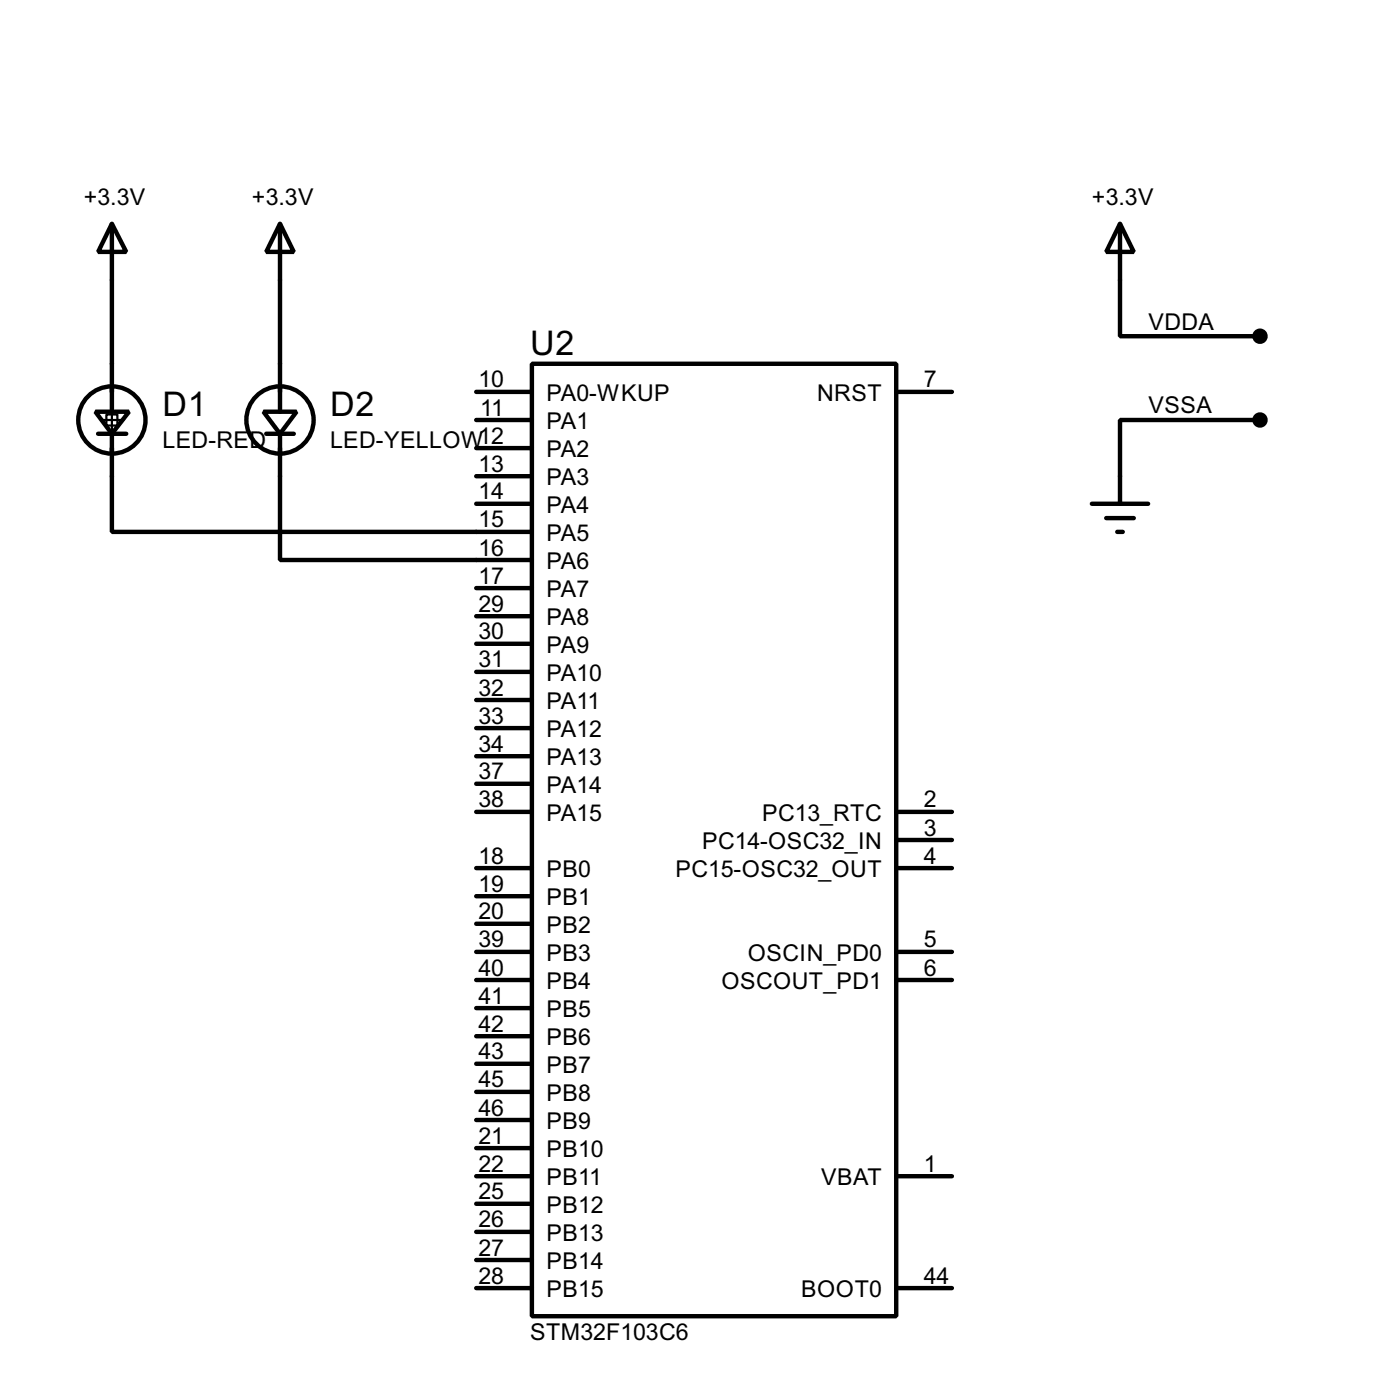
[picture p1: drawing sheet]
<svg xmlns="http://www.w3.org/2000/svg" width="127mm" height="127mm" viewBox="0 0 127 127" stroke-linecap="round" stroke-linejoin="round" font-family="sans-serif">
<g fill="none" stroke="#000" stroke-width=".4">
<path d="M8.7 37.4h3l-1.5 2zM8.9 39.4h2.6M10.2 20.3l1.3 2.6h-2.6zM10.2 39.4v8.9h38.1M10.2 20.3v17.1M23.9 37.4h3l-1.5 2zM24.2 39.4h2.5M25.4 20.3l1.3 2.6h-2.5zM25.4 39.4v11.4h22.9M25.4 20.3v17.1M43.2 35.6h5.1M43.2 38.1h5.1"/>
<path d="M48.3 33h33v86.4h-33zM81.3 35.6h5.1M101.6 20.3l1.3 2.6h-2.5zM101.6 20.3v10.2h12.7M114.3 38.1h-12.7v7.6M43.2 40.7h5.1M43.2 43.2h5.1M43.2 45.7h5.1M43.2 53.4h5.1M43.2 55.9h5.1M43.2 58.4h5.1M99.1 45.7h5.1"/>
<path d="M100.4 47h2.5M101.4 48.3h.5M43.2 61h5.1M43.2 78.8h5.1M43.2 63.5h5.1M43.2 66.1h5.1M43.2 68.6h5.1M43.2 71.1h5.1M43.2 73.7h5.1M81.3 78.8h5.1M81.3 73.7h5.1M81.3 76.2h5.1"/>
<path d="M43.2 86.4h5.1M43.2 88.9h5.1M43.2 99.1h5.1M43.2 81.3h5.1M43.2 83.8h5.1M43.2 91.5h5.1M43.2 94h5.1M43.2 96.5h5.1M81.3 86.4h5.1M81.3 88.9h5.1M43.2 116.9h5.1M43.2 101.6h5.1"/>
<path d="M43.2 104.2h5.1M43.2 106.7h5.1M43.2 109.2h5.1M43.2 111.8h5.1M43.2 114.3h5.1M81.3 116.9h5.1M81.3 106.7h5.1"/>
<circle cx="10.1" cy="38.1" r="3.1"/>
<circle cx="25.4" cy="38.1" r="3.1"/>
</g>
<g fill="#000" stroke="#000" stroke-width=".4">
<circle cx="114.3" cy="30.5" r=".5"/>
<circle cx="114.3" cy="38.1" r=".5"/>
</g>
<path d="M9.2 38.1h2M9.7 37.6h1v1h-1zM10.2 37.1v2" fill="none" stroke="#000" stroke-width=".2"/>
<g font-size="3.5">
<text x="48.1" y="32.2">U2</text>
<text x="14.8" y="37.7">D1</text>
<text x="30" y="37.7">D2</text>
</g>
<g font-size="2.4">
<text x="7.6" y="18.6">+3.3V</text>
<text x="22.9" y="18.6">+3.3V</text>
<text x="99.1" y="18.6">+3.3V</text>
<text x="104.2" y="29.9">VDDA</text>
<text x="43.4" y="35.2">10</text>
<text x="83.8" y="35.2">7</text>
<text x="14.7" y="40.7">LED-RED</text>
<text x="29.9" y="40.7">LED-YELLOW12</text>
<text x="43.6" y="37.7">11</text>
<text x="49.6" y="36.3">PA0-WKUP</text>
<text x="49.6" y="41.5">PA2</text>
<text x="49.6" y="38.9">PA1</text>
<text x="74.1" y="36.3">NRST</text>
<text x="104.2" y="37.5">VSSA</text>
<text x="43.4" y="42.8">13</text>
<text x="43.4" y="45.3">14</text>
<text x="43.4" y="47.9">15</text>
<text x="49.6" y="44">PA3</text>
<text x="49.6" y="46.5">PA4</text>
<text x="43.4" y="50.4">16</text>
<text x="43.4" y="53">17</text>
<text x="49.6" y="49.1">PA5</text>
<text x="49.6" y="51.6">PA6</text>
<text x="43.4" y="55.5">29</text>
<text x="43.4" y="58">30</text>
<text x="49.6" y="54.2">PA7</text>
<text x="49.6" y="56.7">PA8</text>
<text x="49.6" y="59.2">PA9</text>
<text x="43.4" y="60.6">31</text>
<text x="43.4" y="63.1">32</text>
<text x="43.4" y="65.7">33</text>
<text x="49.6" y="61.8">PA10</text>
<text x="49.6" y="64.3">PA11</text>
<text x="43.4" y="68.2">34</text>
<text x="43.4" y="70.7">37</text>
<text x="49.6" y="66.9">PA12</text>
<text x="49.6" y="69.4">PA13</text>
<text x="49.6" y="71.9">PA14</text>
<text x="43.4" y="73.3">38</text>
<text x="49.6" y="74.5">PA15</text>
<text x="63.7" y="77">PC14-OSC32_IN</text>
<text x="69.1" y="74.5">PC13_RTC</text>
<text x="83.8" y="73.3">2</text>
<text x="83.8" y="75.8">3</text>
<text x="43.4" y="78.4">18</text>
<text x="43.4" y="80.9">19</text>
<text x="43.4" y="83.4">20</text>
<text x="49.6" y="79.6">PB0</text>
<text x="49.6" y="82.1">PB1</text>
<text x="61.3" y="79.6">PC15-OSC32_OUT</text>
<text x="83.8" y="78.4">4</text>
<text x="43.4" y="86">39</text>
<text x="43.4" y="88.5">40</text>
<text x="49.6" y="84.6">PB2</text>
<text x="49.6" y="87.2">PB3</text>
<text x="49.6" y="89.7">PB4</text>
<text x="65.4" y="89.7">OSCOUT_PD1</text>
<text x="67.8" y="87.2">OSCIN_PD0</text>
<text x="83.8" y="86">5</text>
<text x="83.8" y="88.5">6</text>
<text x="43.4" y="91.1">41</text>
<text x="43.4" y="93.6">42</text>
<text x="49.6" y="92.3">PB5</text>
<text x="49.6" y="94.8">PB6</text>
<text x="43.4" y="98.7">45</text>
<text x="43.4" y="101.2">46</text>
<text x="43.4" y="96.1">43</text>
<text x="49.6" y="99.9">PB8</text>
<text x="49.6" y="97.3">PB7</text>
<text x="43.4" y="103.8">21</text>
<text x="43.4" y="106.3">22</text>
<text x="49.6" y="102.4">PB9</text>
<text x="49.6" y="105">PB10</text>
<text x="49.6" y="107.5">PB11</text>
<text x="74.5" y="107.5">VBAT</text>
<text x="83.8" y="106.3">1</text>
<text x="43.4" y="108.8">25</text>
<text x="43.4" y="111.4">26</text>
<text x="43.4" y="113.9">27</text>
<text x="49.6" y="110">PB12</text>
<text x="49.6" y="112.6">PB13</text>
<text x="43.4" y="116.5">28</text>
<text x="49.6" y="115.1">PB14</text>
<text x="49.6" y="117.7">PB15</text>
<text x="72.7" y="117.7">BOOT0</text>
<text x="83.8" y="116.5">44</text>
<text x="48.1" y="121.6">STM32F103C6</text>
</g>
</svg>
